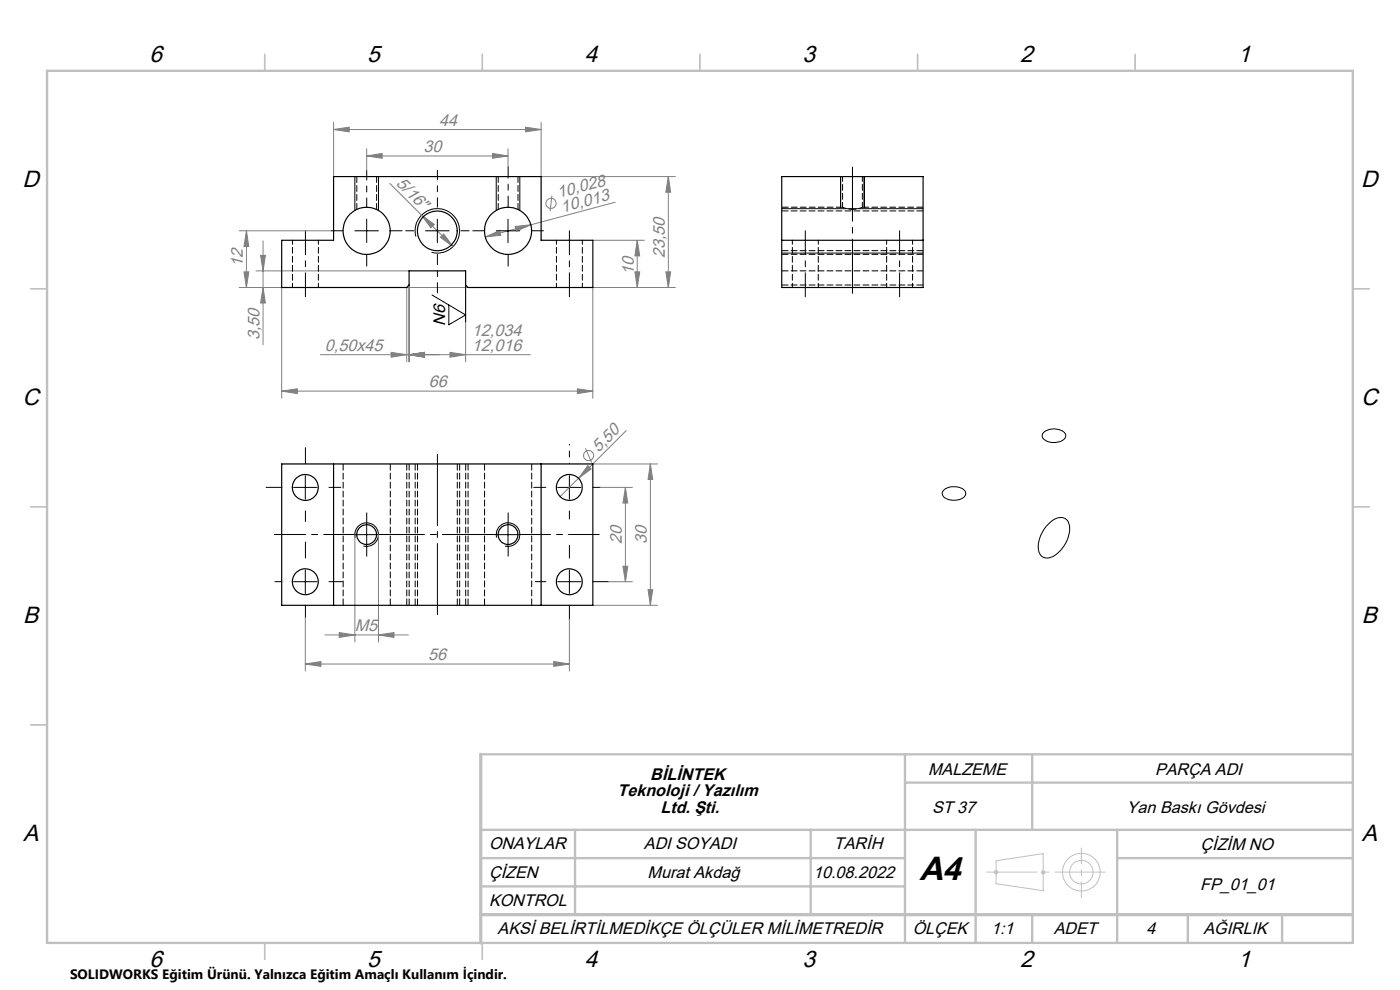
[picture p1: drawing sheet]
<svg xmlns="http://www.w3.org/2000/svg" width="297mm" height="210mm" viewBox="0 0 297 210" stroke-linecap="round" stroke-linejoin="round" font-family="sans-serif">
<g fill="none" stroke="#808080" stroke-width=".21">
<path d="M70.8 27.5l3.3-.5v1zM70.8 26v11.5M70.8 27.5h44M77.8 33.1l3.3-.5v1zM77.8 31.6v4.7M77.8 33.1h30M82.7 38.9l13.4 13.4M104.5 32.6l3.3 .5-3.3 .5zM107.8 31.6v3.8M111.5 27l3.3 .5-3.3 .5zM114.8 26v11.5h28.5M141.8 37.5l.5 3.3h-1z"/>
<path d="M141.8 37.5v23.5M50.8 49h19.5M51.8 57.7h1l-.5 3.3zM52.3 49l.5 3.3h-1zM52.3 49v12M54.3 57.5h32.5M55.3 54.2h1l-.5 3.3zM55.8 51.1v22.1M89.4 45.6l2.7 2-.7 .7zM93.4 50.3l.7-.7 2 2.7zM102.9 50.3l3.1-1.4 .3 1zM109.3 48l3.3-.3-3.1 1.3z"/>
<path d="M117.1 41.5l-.4 3.3M125.8 51h10.9M130.5 42.9l-27.6 7.4M134.7 57.7h1l-.5 3.3zM135.2 51l.5 3.3h-1zM135.2 51v10M141.3 57.7h1l-.5 3.3zM50.8 61h48.5M55.8 61l.5 3.3h-1zM59.8 61v23.5M68 75.2h44.5M83 74.7l3.3 .5-3.3 .6z"/>
<path d="M86.3 61v15.8M86.8 75.2l3.3-.5v1.1zM86.8 60.5v16.3M95.5 74.7l3.3 .5-3.3 .6zM98.8 60.5v16.3M143.3 61h-17.5v23.5M59.8 83l3.3-.5v1zM59.8 83h66M122.5 82.5l3.3 .5-3.3 .5zM124.2 95.1l1.3 3M124.7 98.8l.7 .7-2.7 2zM125.8 98.4h13.7"/>
<path d="M132.9 91.3l-10.2 10.2M138 98.4v30M138 98.4l.5 3.3h-1zM75.3 113.4v22.8M80.3 113.4v22.8M122.7 101.5l-3.9 3.8M127.3 103.4h6.9M132.7 103.4v20M132.7 103.4l.5 3.3h-1zM64.8 131v11.3M68.9 134.7h17.7M72 134.2l3.3 .5-3.3 .5z"/>
<path d="M80.3 134.7l3.3-.5v1zM120.8 131.4v10.9M125.8 128.4h13.7M129.1 123.4h5.1M132.2 120.1h1l-.5 3.3zM137.5 125.1h1l-.5 3.3zM64.8 140.9l3.3-.6v1zM64.8 140.9h56M117.5 140.3l3.3 .6-3.3 .4z"/>
<circle cx="116.9" cy="43.2" r="1.08"/>
<circle cx="124.9" cy="96.6" r="1.06"/>
</g>
<g fill="none" stroke="#000" stroke-width=".21">
<path d="M75.3 37.5v7.2M80.3 37.5v7.2M105.3 37.5v7.2M110.3 37.5v7.2M178.3 37.5v6.5M183.3 37.5v6.5M75.3 49h5M77.8 46.5v5M88.2 50.2a4.7 4.7 0 0 1 4.2-5.9 4.7 4.7 0 0 1 5.1 5.1 4.7 4.7 0 0 1-6 4.1M90.3 49h5M92.8 46.5v5M105.3 49h5"/>
<path d="M107.8 46.5v5M165.8 53.7h30M165.8 44.3h30M91.7 62.6l7.1 4.2-3.6 2.1v-4.2M98.8 60.5v7.8M221.3 91.9a3.3 3.3 0 0 1 4.7 .2 1.64 1.64 0 0 1-1.9 1.7 2.62 2.62 0 0 1-3-1.3zM62.3 103.4h5M64.8 100.9v5M75.3 113.4h5M75.4 114a2.5 2.5 0 0 1 2.1-3.1 2.5 2.5 0 0 1 2.8 2.7 2.5 2.5 0 0 1-3.2 2.2M77.8 110.9v5M105.3 113.4h5"/>
<path d="M105.4 114a2.49 2.49 0 0 1 2.2-3.1 2.49 2.49 0 0 1 2.7 2.7 2.49 2.49 0 0 1-3.2 2.2M107.8 110.9v5M118.3 103.4h5M120.8 100.9v5M200.4 103.8a3.5 3.5 0 0 1 4.4 .4 1.38 1.38 0 0 1-1.5 1.8 2.91 2.91 0 0 1-3.4-1.1 .94 .94 0 0 1 .5-1.1zM222.3 111.3a3 3 0 0 1 3.8-1.2 3.5 3.5 0 0 1 .5 3.9 6.2 6.2 0 0 1-4.3 4.3 1.89 1.89 0 0 1-2-2.1 7 7 0 0 1 2-4.9zM62.3 123.4h5M64.8 120.9v5M118.3 123.4h5M120.8 120.9v5"/>
</g>
<g fill="none" stroke="#c0c0c0" stroke-width=".21">
<path d="M210.8 185h1M211 184.7l.7 .7M211.3 182.6l10-1.5v7.8l-10-1.4zM211.7 184.7l-.7 .7M220.8 185h1M220.9 184.7l.8 .7M221.7 184.7l-.8 .7"/>
<circle cx="229.4" cy="185" r="2.5"/>
<circle cx="229.4" cy="185" r="4"/>
</g>
<path d="M120.8 98.4v-4.1" fill="none" stroke="#000" stroke-width=".21" stroke-dasharray="15.2 1.3 1.3 1.3" stroke-dashoffset="15.1"/>
<g fill="none" stroke="#000" stroke-width=".21" stroke-dasharray="15.2 1.3 1.3 1.3">
<path d="M72.8 49h-2.5M77.8 54v2.5M82.8 49h2.5M87.8 49h-1.7M97.8 49h1.7M102.8 49h-2.5M107.8 54v2.5M112.8 49h2.5M64.8 98.4v-3.4M59.8 103.4h-3.3M64.8 108.4v2.2M64.8 118.4v-3.4"/>
<path d="M69.8 103.4h2.5M77.8 110.9v-2.1M77.8 115.9v2.1M105.3 113.4h-2.1M107.8 110.9v-2.1M107.8 115.9v2.1M115.8 103.4h-2.6M120.8 108.4v1.7M120.8 118.4v-2.7M125.8 103.4h1.5M59.8 123.4h-1.5M64.8 128.4v2.6"/>
<path d="M69.8 123.4h2.9M115.8 123.4h-2.2M120.8 128.4v3M125.8 123.4h3.3"/>
</g>
<path d="M75.3 113.4h-17.1" fill="none" stroke="#000" stroke-width=".21" stroke-dasharray="15.2 1.3 1.3 1.3" stroke-dashoffset="8.6"/>
<path d="M80.3 113.4h23.3" fill="none" stroke="#000" stroke-width=".21" stroke-dasharray="15.2 1.3 1.3 1.3" stroke-dashoffset="5.5"/>
<path d="M110.3 113.4h16.8" fill="none" stroke="#000" stroke-width=".21" stroke-dasharray="15.2 1.3 1.3 1.3" stroke-dashoffset="8.7"/>
<path d="M88.1 98.4v30M97.5 128.4v-30" fill="none" stroke="#000" stroke-width=".21" stroke-dasharray="1.3 .6" stroke-dashoffset="-.1"/>
<path d="M170.8 49v14M64.8 63v-14M120.8 63v-14M190.8 63v-14" fill="none" stroke="#000" stroke-width=".21" stroke-dasharray="15.2 1.3 1.3 1.3" stroke-dashoffset="10.1"/>
<path d="M180.8 35.5v26.7" fill="none" stroke="#000" stroke-width=".21" stroke-dasharray="15.2 1.3 1.3 1.3" stroke-dashoffset="3.8"/>
<path d="M92.8 130.4v-34" fill="none" stroke="#000" stroke-width=".21" stroke-dasharray="15.2 1.3 1.3 1.3" stroke-dashoffset=".1"/>
<path d="M209.3 185h25.2" fill="none" stroke="#c0c0c0" stroke-width=".21" stroke-dasharray="15.2 1.3 1.3 1.3" stroke-dashoffset="4.6"/>
<path d="M229.4 179.9v10.5" fill="none" stroke="#c0c0c0" stroke-width=".21" stroke-dasharray="15.2 1.3 1.3 1.3" stroke-dashoffset="11.9"/>
<path d="M56.2 11.5v3.5M102.3 11.5v3.5M148.5 11.5v3.5M194.7 11.5v3.5M240.8 11.5v3.5M6.5 61.3h3.5M287 61.3h3.5M6.5 107.5h3.5M287 107.5h3.5M6.5 153.8h3.5M56.2 200v3.5M102.3 200v3.5" fill="none" stroke="#c0c0c0" stroke-width=".35"/>
<g fill="none" stroke="#c0c0c0" stroke-width=".5">
<path d="M10 15h277v185h-277zM102 160h185M102 176h184.9M122 176v18M172 176v18M192 160v40M192 166h95M207 176v24M219 160v16M237 176v24M102 182h90M102 188h90"/>
<path d="M219 194v6M237 182h50M252 194v6M272 194v6"/>
</g>
<path d="M102 160v40M102 194h184.9" fill="none" stroke="#c0c0c0" stroke-width=".7"/>
<path d="M107.8 44v-8.6" fill="none" stroke="#000" stroke-width=".21" stroke-dasharray="15.2 1.3 1.3 1.3" stroke-dashoffset="12.9"/>
<path d="M77.8 44v-7.8" fill="none" stroke="#000" stroke-width=".21" stroke-dasharray="15.2 1.3 1.3 1.3" stroke-dashoffset="13.3"/>
<path d="M92.8 44v-7.9" fill="none" stroke="#000" stroke-width=".21" stroke-dasharray="15.2 1.3 1.3 1.3" stroke-dashoffset="13.2"/>
<path d="M92.8 54v8.1" fill="none" stroke="#000" stroke-width=".21" stroke-dasharray="15.2 1.3 1.3 1.3" stroke-dashoffset="13.1"/>
<g fill="#808080">
<path d="M124.7 98.8l.7 .7-2.7 2z"/>
<path d="M94.1 49.6l-.7 .7 2.7 2zM89.4 45.6l2 2.7 .7-.7z"/>
<path d="M117.5 140.3l3.3 .6-3.3 .4zM64.8 140.9l3.3-.6v1z"/>
<path d="M59.8 83l3.3-.5v1zM122.5 82.5l3.3 .5-3.3 .5zM86.8 75.2l3.3-.5v1.1zM95.5 74.7l3.3 .5-3.3 .6zM70.8 27.5l3.3-.5v1zM111.5 27l3.3 .5-3.3 .5zM77.8 33.1l3.3-.5v1zM104.5 32.6l3.3 .5-3.3 .5zM83 74.7l3.3 .5-3.3 .6zM86.8 75.2l3.3-.5v1.1zM72 134.2l3.3 .5-3.3 .5zM80.3 134.7l3.3-.5v1z"/>
<path d="M102.9 50.3l3.4-.4-.3-1zM109.3 48l.2 1 3.1-1.3z"/>
<path d="M132.2 120.1h1l-.5 3.3zM132.7 103.4l.5 3.3h-1z"/>
<path d="M141.8 37.5l.5 3.3h-1zM141.3 57.7h1l-.5 3.3zM135.2 51l.5 3.3h-1zM134.7 57.7h1l-.5 3.3zM55.3 54.2h1l-.5 3.3zM55.8 61l.5 3.3h-1zM52.3 49l.5 3.3h-1zM51.8 57.7h1l-.5 3.3zM138 98.4l.5 3.3h-1zM137.5 125.1h1l-.5 3.3z"/>
</g>
<g fill="none" stroke="#000" stroke-width=".25">
<path d="M70.8 37.5h44v13.5h11v10h-26.5l-.5-.5v-3h-12v3l-.5 .5h-26.5v-10h11zM165.8 37.5h30v23.5h-30zM165.8 51h30M59.8 98.4h66v30h-66zM70.8 98.4v30M114.8 98.4v30"/>
<circle cx="77.8" cy="49" r="5"/>
<circle cx="92.8" cy="49" r="4.2"/>
<circle cx="107.8" cy="49" r="5"/>
<circle cx="64.8" cy="103.4" r="2.75"/>
<circle cx="77.8" cy="113.4" r="2.1"/>
<circle cx="107.8" cy="113.4" r="2.1"/>
<circle cx="120.8" cy="103.4" r="2.75"/>
<circle cx="64.8" cy="123.4" r="2.75"/>
<circle cx="120.8" cy="123.4" r="2.75"/>
</g>
<path d="M62 51v10M118 51v10M168.1 51v10M188.1 51v10M67.5 61v-10M123.5 61v-10M173.6 61v-10M193.6 61v-10" fill="none" stroke="#000" stroke-width=".21" stroke-dasharray="1.3 .6" stroke-dashoffset=".4"/>
<path d="M75.7 37.5v6.9M105.7 37.5v6.9M79.9 44.4v-6.9M109.9 44.4v-6.9M180.9 44.4h-.2" fill="none" stroke="#000" stroke-width=".21" stroke-dasharray="1.3 .6"/>
<path d="M178.7 44l1.2 .3 .9 .1M180.8 44.4l1.1-.1 1-.3" fill="none" stroke="#000" stroke-width=".21" stroke-dasharray="1.3 .6" stroke-dashoffset=".5"/>
<g fill="none" stroke="#000" stroke-width=".21" stroke-dasharray="1.3 .6" stroke-dashoffset="-.1">
<path d="M165.8 54h30M165.8 53.2h30M178.7 44h-12.9M195.8 57.5h-30M195.8 44h-12.9M195.8 44.7h-30M195.8 60.5h-30M72.8 98.4v30M86.3 98.4v30M88.6 98.4v30M98.8 98.4v30M102.8 98.4v30"/>
<path d="M82.8 128.4v-30M86.8 128.4v-30M97 128.4v-30M99.3 128.4v-30M112.8 128.4v-30"/>
</g>
<path d="M178.7 37.5v6.5M182.9 44v-6.5" fill="none" stroke="#000" stroke-width=".21" stroke-dasharray="1.3 .6" stroke-dashoffset=".2"/>
<text font-size="7.1" x="195" y="186.7">A4</text>
<g font-size="5">
<text x="31.7" y="13.1">6</text>
<text x="77.9" y="13.1">5</text>
<text x="124.1" y="13.1">4</text>
<text x="170.2" y="13.1">3</text>
<text x="216.4" y="13.1">2</text>
<text x="262.6" y="13.1">1</text>
<text x="4.8" y="39.7">D</text>
<text x="288.8" y="39.7">D</text>
<text x="4.8" y="86">C</text>
<text x="288.8" y="86">C</text>
<text x="4.9" y="132.2">B</text>
<text x="288.9" y="132.2">B</text>
<text x="4.9" y="178.5">A</text>
<text x="288.9" y="178.5">A</text>
<text x="31.7" y="205.1">6</text>
<text x="77.9" y="205.1">5</text>
<text x="124.1" y="205.1">4</text>
<text x="170.2" y="205.1">3</text>
<text x="216.4" y="205.1">2</text>
<text x="262.6" y="205.1">1</text>
</g>
<g font-size="3.6" fill="#808080">
<text x="93.2" y="26.7">44</text>
<text x="89.8" y="32.3">30</text>
<text x="83.9" y="39" transform="rotate(45 83.9 39)">5/16&quot;</text>
<text x="118.5" y="42" transform="rotate(-15 118.5 42)">10,028</text>
<text x="119.3" y="45.1" transform="rotate(-15 119.3 45.1)">10,013</text>
<text x="51.5" y="56.6" transform="rotate(-90 51.5 56.6)">12</text>
<text x="134.4" y="58.3" transform="rotate(-90 134.4 58.3)">10</text>
<text x="141" y="54.8" transform="rotate(-90 141 54.8)">23,50</text>
<text x="100.1" y="71.2">12,034</text>
<text x="55.1" y="72.2" transform="rotate(-90 55.1 72.2)">3,50</text>
<text x="68.9" y="74.5">0,50x45</text>
<text x="100.1" y="74.5">12,016</text>
<text x="91" y="82.2">66</text>
<text x="126.9" y="96.2" transform="rotate(-45 126.9 96.2)">5,50</text>
<text x="131.9" y="115.3" transform="rotate(-90 131.9 115.3)">20</text>
<text x="137.2" y="115.3" transform="rotate(-90 137.2 115.3)">30</text>
<text x="75.3" y="133.9">M5</text>
<text x="90.8" y="140.1">56</text>
</g>
<g font-size="3.6">
<text x="94.5" y="69.1" transform="rotate(-90 94.5 69.1)">N6</text>
<text x="138" y="165.4">BİLİNTEK</text>
<text x="196.9" y="164.4">MALZEME</text>
<text x="245.1" y="164.4">PARÇA ADI</text>
<text x="131" y="168.9">Teknoloji / Yazılım</text>
<text x="140.1" y="172.4">Ltd. Şti.</text>
<text x="197.7" y="172.5">ST 37</text>
<text x="239" y="172.5">Yan Baskı Gövdesi</text>
<text x="103.8" y="180.2">ONAYLAR</text>
<text x="136.6" y="180.2">ADI SOYADI</text>
<text x="176.9" y="180.2">TARİH</text>
<text x="254.7" y="180.2">ÇİZİM NO</text>
<text x="103.8" y="186.2">ÇİZEN</text>
<text x="137.4" y="186.1">Murat Akdağ</text>
<text x="172.5" y="186.1">10.08.2022</text>
<text x="254.6" y="188.9">FP_01_01</text>
<text x="103.8" y="192.2">KONTROL</text>
<text x="105.6" y="198.1">AKSİ BELİRTİLMEDİKÇE ÖLÇÜLER MİLİMETREDİR</text>
<text x="193.6" y="198.1">ÖLÇEK</text>
<text x="210.3" y="198.1">1:1</text>
<text x="223.6" y="198.1">ADET</text>
<text x="243.2" y="198.1">4</text>
<text x="255.3" y="198.1">AĞIRLIK</text>
</g>
<text font-size="2.9" x="14.9" y="207.6">SOLIDWORKS Eğitim Ürünü. Yalnızca Eğitim Amaçlı Kullanım İçindir.</text>
</svg>
